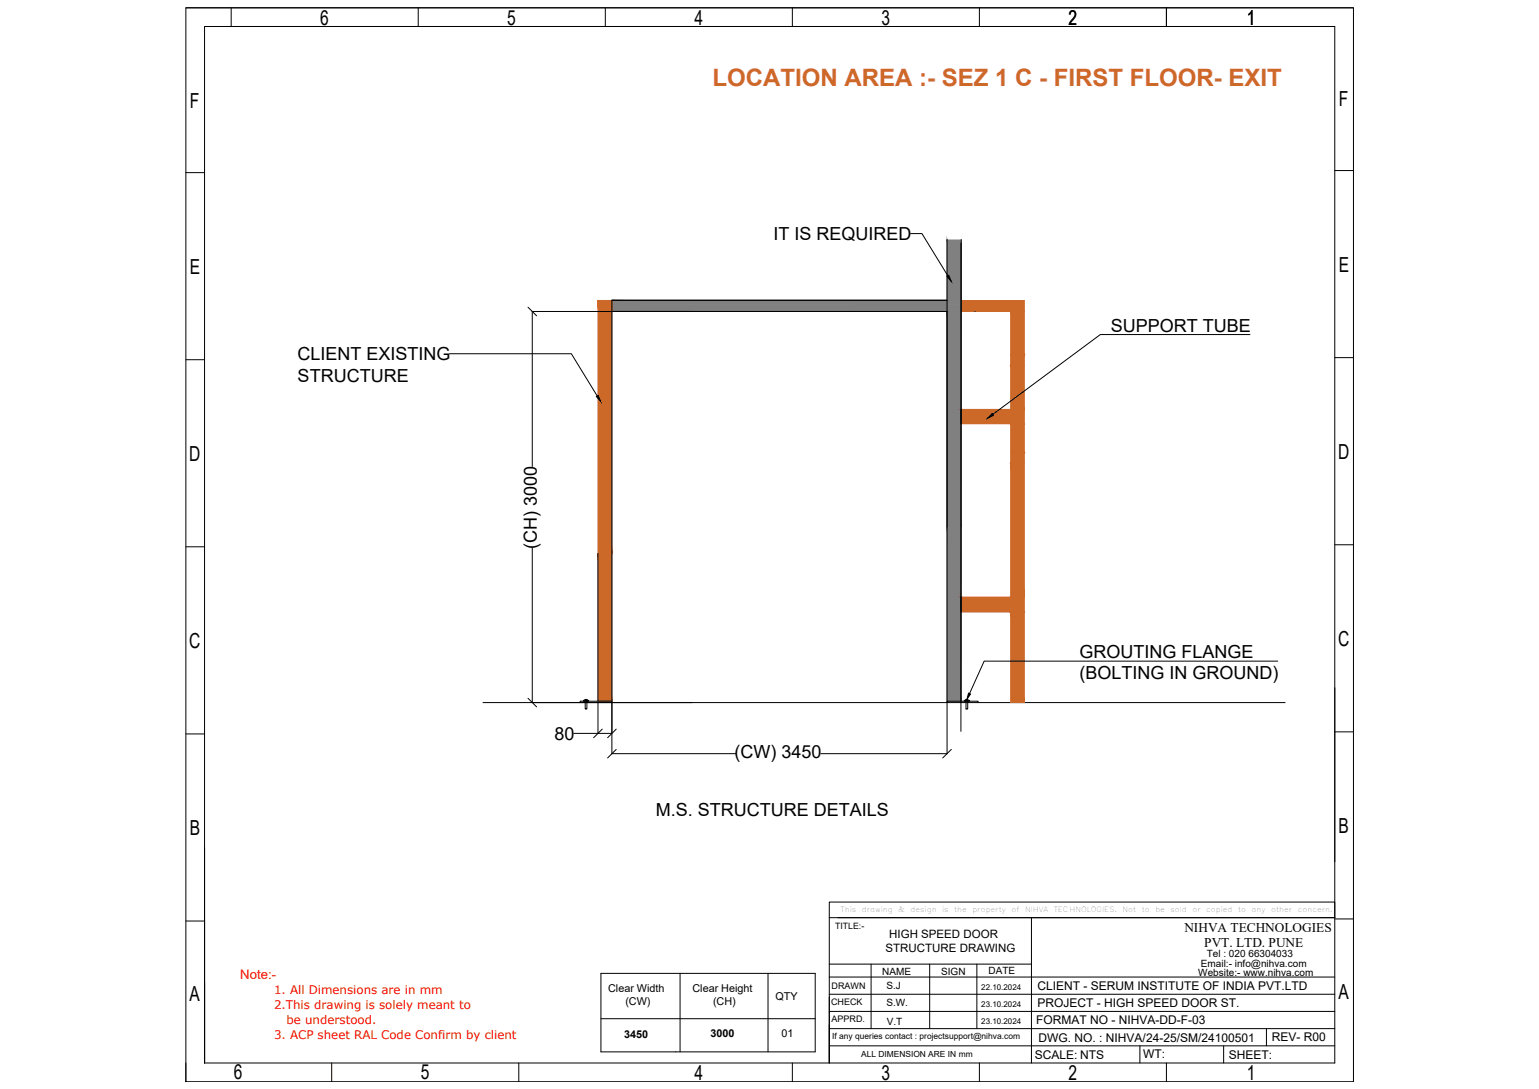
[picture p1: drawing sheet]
<svg xmlns="http://www.w3.org/2000/svg" width="1189mm" height="841mm" viewBox="0 0 1189 841" stroke-linecap="round" stroke-linejoin="round" font-family="sans-serif">
<!-- layer: 0 -->
<g fill="#808080" stroke="#808080" stroke-width=".77">
<path d="M732 185l10 50v-50zM732 185l10 50h-10z"/>
<path d="M473 232l259 3v-3zM473 232l259 3h-259z"/>
<path d="M732 235l10 6v-6zM732 235l10 6h-10z"/>
<path d="M473 235l259 6v-6zM473 235l259 6h-259z"/>
<path d="M732 241l10 166v-166zM732 241l10 166h-10z"/>
<path d="M732 407l10 135v-135zM732 407l10 135h-10z"/>
</g>
<g fill="none" stroke="#000" stroke-width=".77">
<path d="M144 6h902v829h-902zM144 6h902M179 6v14h852v801h-873v-801h873M323 6v14M468 6v14M612 6v14M757 6v14M901 6v14M144 133h14M1031 132h15M703 180h9l20 33M732 185v397h-98"/>
<path d="M743 185l-1 380M408 237l7 7M732 232h-259v350h95M732 241h-321v119M753 241h.1M966 258h-116l-83 62M144 278h14M347 273h94l20 33M1031 276h15M742 316v11M144 422h14M411 423v120"/>
<path d="M462 428v114M1031 421h15M742 461v12M987 511h-227l-11 25M408 539l7 7M1031 531v135M373 543h620M452 541h2h-1v7h-1v-7h1zM452 541h-1v1h2M453 542h20v24h-11v-23M453 542h-5v1M454 541h1v1h-2"/>
<path d="M732 543v-1h24v1M746 541h-1v1h4v-1h-1M746 540l2 1h-1h1v7h-2v-7h1h-1zM144 567h14M443 566h19M465 563l-6 7M476 579l-7 6M476 563l-7 7M735 579l-7 6M1031 565h15M641 697h390v12h-390zM144 711h14"/>
<path d="M641 709v112M647 709h384M797 709v112M1031 710h15M464 752h166v60h-166zM525 752v60M593 752v60M641 755h390M641 745h156M673 745v49M718 745v49M755 745v49"/>
<path d="M158 762h.1M641 768h390M464 787h166M641 794h390M641 781h390M978 794v14M522 812h.1M641 808h390M881 808v13M945 808v13M144 821v14M256 821v14"/>
<path d="M401 821v14M612 821v14M757 821v14M901 821v14"/>
</g>
<g fill="#cd6928" stroke="#cd6928" stroke-width=".77">
<path d="M781 241h10v33z"/>
<path d="M781 327h10v23z"/>
<path d="M462 232l11 196v-196zM462 232l11 196h-11z"/>
<path d="M462 428l11 114v-114zM462 428l11 114h-11z"/>
<path d="M743 232l48 9v-9zM743 232l48 9h-48z"/>
<path d="M781 241v33h10zM781 274h10l-10 8zM781 282h10v-8z"/>
<path d="M781 282l10 34v-34zM781 282l10 34h-10z"/>
<path d="M781 316l10 11v-11zM781 316l10 11h-10z"/>
<path d="M742 316l39 11v-11zM742 316l39 11h-39z"/>
<path d="M781 327v23h10zM781 350h10l-10 7zM781 357h10v-7z"/>
<path d="M781 357l10 104v-104zM781 357l10 104h-10z"/>
<path d="M781 461l10 12v-12zM781 461l10 12h-10z"/>
<path d="M742 461l39 12v-12zM742 461l39 12h-39z"/>
<path d="M781 473l10 70v-70zM781 473l10 70h-10z"/>
</g>
<path d="M732 213h1l2 4zM461 306l1-1 2 5zM766 319l1 2-4 2zM748 535l2 1-3 4z" fill="#000" stroke="#000" stroke-width=".77"/>
<text font-size="18.5" fill="#cd6928" x="550" y="66">LOCATION AREA :- SEZ 1 C - FIRST FLOOR- EXIT</text>
<g font-size="16">
<text x="247" y="19">6</text>
<text x="392" y="19">5</text>
<text x="537" y="19">4</text>
<text x="681" y="19">3</text>
<text x="825" y="19">2</text>
<text x="963" y="19">1</text>
<text x="147" y="84">F</text>
<text x="1034" y="82">F</text>
<text x="1034" y="210">E</text>
<text x="147" y="211">E</text>
<text x="146" y="356">D</text>
<text x="1034" y="354">D</text>
<text x="146" y="501">C</text>
<text x="1034" y="499">C</text>
<text x="147" y="645">B</text>
<text x="1034" y="643">B</text>
<text x="146" y="773">A</text>
<text x="1034" y="771">A</text>
<text x="181" y="834">6</text>
<text x="325" y="834">5</text>
<text x="537" y="834">4</text>
<text x="681" y="834">3</text>
<text x="825" y="834">2</text>
<text x="963" y="834">1</text>
</g>
<g font-size="13.9">
<text x="598" y="185">IT IS REQUIRED</text>
<text x="858" y="257">SUPPORT TUBE</text>
<text x="230" y="278">CLIENT EXISTING</text>
<text x="230" y="295">STRUCTURE</text>
<text x="415" y="424" transform="rotate(-90 415 424)">(CH) 3000</text>
<text x="834" y="508">GROUTING FLANGE</text>
<text x="834" y="525">(BOLTING IN GROUND)</text>
<text x="428" y="571">80</text>
<text x="567" y="586">(CW) 3450</text>
<text x="507" y="630">M.S. STRUCTURE DETAILS</text>
</g>
<g font-size="10.3">
<text x="915" y="720">NIHVA TECHNOLOGIES</text>
<text x="930" y="731">PVT. LTD. PUNE</text>
</g>
<text font-size="10.2" fill="#f00" x="186" y="756">Note:-</text>
<g font-size="9.3">
<text x="801" y="765">CLIENT - SERUM INSTITUTE OF INDIA PVT.LTD</text>
<text x="801" y="778">PROJECT - HIGH SPEED DOOR ST.</text>
<text x="800" y="791">FORMAT NO - NIHVA-DD-F-03</text>
<text x="802" y="805">DWG. NO. : NIHVA/24-25/SM/24100501</text>
<text x="983" y="804">REV- R00</text>
<text x="799" y="818">SCALE: NTS</text>
<text x="883" y="817">WT:</text>
<text x="949" y="818">SHEET:</text>
</g>
<g font-size="9.1" fill="#f00">
<text x="212" y="768">1. All Dimensions are in mm</text>
<text x="212" y="779">2.This drawing is solely meant to</text>
<text x="221" y="791">be understood.</text>
<text x="212" y="803">3. ACP sheet RAL Code Confirm by client</text>
</g>
<g font-size="8.9">
<text x="687" y="724">HIGH SPEED DOOR</text>
<text x="684" y="735">STRUCTURE DRAWING</text>
</g>
<g font-size="8.3">
<text x="470" y="766">Clear Width</text>
<text x="535" y="766">Clear Height</text>
<text x="599" y="772">QTY</text>
<text x="483" y="776">(CW)</text>
<text x="551" y="776">(CH)</text>
<text x="482" y="801">3450</text>
<text x="549" y="801">3000</text>
<text x="604" y="801">01</text>
</g>
<g font-size="7.7">
<text x="932" y="739">Tel : 020 66304033</text>
<text x="928" y="747">Email:- info@nihva.com</text>
<text x="682" y="753">NAME</text>
<text x="727" y="753">SIGN</text>
<text x="764" y="753">DATE</text>
<text x="926" y="754">Website:- www.nihva.com</text>
<text x="685" y="764">S.J</text>
<text x="685" y="777">S.W.</text>
<text x="685" y="791">V.T</text>
</g>
<g font-size="7">
<text x="642" y="764">DRAWN</text>
<text x="642" y="776">CHECK</text>
<text x="642" y="789">APPRD.</text>
</g>
<text font-size="6.8" x="645" y="717">TITLE:-</text>
<g font-size="6.5">
<text x="643" y="802">If any queries contact : projectsupport@nihva.com</text>
<text x="665" y="817">ALL DIMENSION ARE IN mm</text>
</g>
<g font-size="6.2">
<text x="758" y="764">22.10.2024</text>
<text x="758" y="778">23.10.2024</text>
<text x="758" y="791">23.10.2024</text>
</g>
<g font-size="5.6">
<text x="649" y="704">This</text>
<text x="666" y="704">drawing</text>
<text x="694" y="704">&amp;</text>
<text x="703" y="704">design</text>
<text x="737" y="704">the</text>
<text x="751" y="704">property</text>
<text x="781" y="704">of</text>
<text x="792" y="704">NIHVA</text>
<text x="814" y="704">TECHNOLOGIES.</text>
<text x="867" y="704">Not</text>
<text x="882" y="704">to</text>
<text x="893" y="704">be</text>
<text x="904" y="704">sold</text>
<text x="921" y="704">or</text>
<text x="932" y="704">copied</text>
<text x="956" y="704">to</text>
<text x="967" y="704">any</text>
<text x="982" y="704">other</text>
<text x="1003" y="704">concern.</text>
</g>
</svg>
